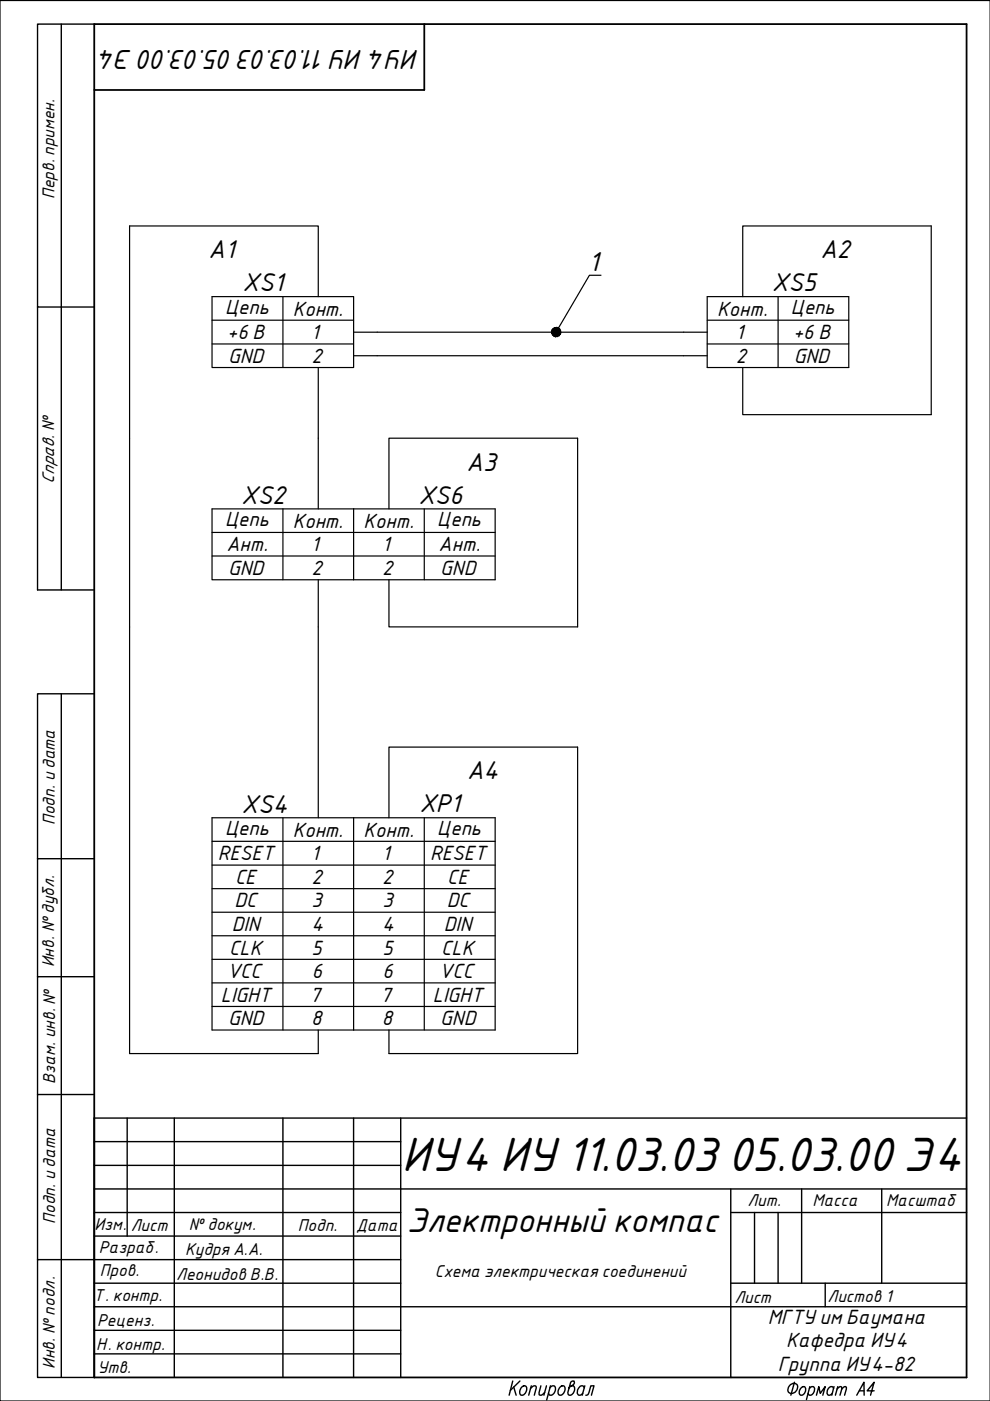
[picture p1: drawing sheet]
<svg xmlns="http://www.w3.org/2000/svg" width="210mm" height="297mm" viewBox="0 0 210 297" stroke-linecap="round" stroke-linejoin="round" font-family="sans-serif">
<!-- layer: KONTUR -->
<path d="M0 .1h209.9v296.9h-209.9z" fill="none" stroke="#000" stroke-width=".25"/>
<path d="M20 5.1h184.9v286.9h-184.9zM90 5.1v14h-70" fill="none" stroke="#000" stroke-width=".38"/>
<!-- layer: 0 -->
<g fill="none" stroke="#000" stroke-width=".25">
<path d="M127.4 58.4h-2.4l-6.6 11.1M45 62.9h30v15h-30zM45 67.9h30M45 72.9h30M60 62.9v15M67.5 62.9v-15h-40v175.5h40v-5M67.5 77.9v30M75 70.4h74.9M75 75.4h74.9M149.9 67.9h30.1M149.9 72.9h30.1M149.9 62.9h30.1v15h-30.1z"/>
<path d="M157.5 62.9v-15h39.9v40h-39.9v-10M165 62.9v15M45 107.9h60v15h-60zM45 112.9h60M45 117.9h60M60 107.9v15M75 107.9v15M82.5 107.9v-15h40v40h-40v-10M90 107.9v15M67.5 122.9v50.5M45 178.4h60M45 173.4h60v45h-60z"/>
<path d="M60 173.4v45M75 173.4v45M82.5 173.4v-15h40v65h-40v-5M90 173.4v45M45 198.4h60M45 188.4h60M45 193.4h60M45 183.4h60M45 203.4h60M45 208.4h60M45 213.4h60M154.9 292h.1"/>
</g>
<g fill="none" stroke="#000" stroke-width=".3">
<path d="M108.7 292.8l-.8 3M108.9 294.1l.5 1.7M110.2 292.8l-2 2M110.5 294.2l.3-.3 .5-.1a1.19 1.19 0 0 1 .2 1.3 1.19 1.19 0 0 1-1 .7 1.03 1.03 0 0 1 0-1.6zM112.5 294.4l.7-.6 .5 .1-.4 1.9M112.6 293.8l-.5 2M114.7 293.8l-.4 1.9 .5 .1 .7-.6M115.9 293.8l-.6 2M116.6 294.2l.5-.4h.4a1.22 1.22 0 0 1-.9 2l-.3-.4M116.7 293.8l-.8 3M118.6 294.2l.6-.4h.3a1.23 1.23 0 0 1-.8 2 .98 .98 0 0 1-.1-1.6zM121.2 293.8h.3a1.23 1.23 0 0 1-.8 2l-.2-.1-.1-.5 .6-2.1 .4-.3h.3l.1 .1a.9 .9 0 0 1-.9 1l-.3 .3"/>
<path d="M123.9 294.2l-.3-.4a1.19 1.19 0 0 0-1.1 .7 1.19 1.19 0 0 0 .2 1.3l.6-.1 .3-.3M124 293.8l-.6 2M124.2 295.8l.5-.1 .6-1.9h.6l-.5 2M167.6 293.6a.86 .86 0 0 1 1-.3 .86 .86 0 0 1 .5 .8 1.25 1.25 0 0 1-1.9 1.1 1.28 1.28 0 0 1 .4-1.6zM168.4 293.1l-.7 2.7M169.8 294.4l.5-.4h.3a1.11 1.11 0 0 1 .1 1.1 1.11 1.11 0 0 1-.9 .7 .9 .9 0 0 1 0-1.4zM171.6 294.4a.64 .64 0 0 1 1-.3 1.2 1.2 0 0 1-1 1.7l-.3-.4M171.7 294l-.7 2.7M173.1 295.8l.5-1.8 .3 1.4 1.1-1.4-.5 1.8M176.7 294.4l-.1-.3a.87 .87 0 0 0-1.2 .9l.1 .7a.64 .64 0 0 0 .9-.3M176.8 294l-.4 1.8M177.5 294.5l.6-.5 .4 .1-.4 1.7"/>
<path d="M177.6 294l-.5 1.8M178.5 294.5l.6-.5 .4 .1-.4 1.7M181.7 295.8l1.5-2.7v2.7M182.2 294.9h1M185.3 294.9h-1.4l1.4-1.8-.7 2.7"/>
</g>
<!-- layer: 0 -->
<g fill="none" stroke="#000" stroke-width=".3">
<path d="M13 5.1v120M20 5.1h-12v60h12M8 65.1v60h12M13 147.1v144.9M20 147.1h-12v35M20 182.1h-12v25M20 207.1h-12v25M20 232.1h-12v35M20 237.1h184.9M27 237.1v25M37 237.1v54.9M60 237.1v54.9"/>
<path d="M75 237.1v54.9M85 237.1v54.9M20 257.1h65M85 252.1h119.9M154.9 257.1h50M154.9 252.1v39.9M170 252.1v20M186.9 252.1v20M20 267.1h-12v24.9h12M20 262.1h65M85 277.1h119.9M154.9 272.1h50"/>
<path d="M175 272.1v5"/>
</g>
<!-- layer: 4 -->
<path d="M20 252.1h65M20 247.1h65M20 242h65M160 257.1v15M165 257.1v15M20 272.1h65M20 267.1h65M20 277.1h65M20 287h65M20 282.1h65" fill="none" stroke="#000" stroke-width=".3"/>
<!-- layer: 0 -->
<g fill="#000" stroke="#000" stroke-width=".21">
<path d="M117.1 71l.8-.6-.5 .9z"/>
<path d="M117.1 69.9l-.2 .4 1 .1zM116.9 70.3l1 .1-.9 .2zM117 70.6l.1 .4 .8-.6z"/>
<path d="M117.9 70.4l-.5 .9 .4 .1zM117.9 70.4l.3 1h-.4zM117.9 70.4l.3 1 .3-.2z"/>
<path d="M117.7 69.5l.2 .9 .2-1zM117.3 69.6l.4-.1 .2 .9zM117.3 69.6l-.2 .3 .8 .5z"/>
<path d="M117.9 70.4l.6 .8 .3-.3zM117.9 70.4l1 .2-.1 .3zM117.9 70.4l1 .2v-.4z"/>
<path d="M117.9 70.4l1-.2-.2-.4zM118.4 69.5l.3 .3-.8 .6zM118.1 69.4l-.2 1 .5-.9z"/>
</g>
<text font-size="9.8" x="85.2" y="248.3">ИУ4 ИУ11.03.03 05.03.00 Э4</text>
<text font-size="7" x="86.3" y="261.3">Электронный компас</text>
<g font-size="5.6">
<text x="88.9" y="10.5" transform="rotate(-180 88.9 10.5)">ИУ4 ИУ11.03.03 05.03.00 Э4</text>
<text x="124.8" y="57.6">1</text>
</g>
<g font-size="5.2">
<text x="44.2" y="54.8">A1</text>
<text x="173.9" y="54.8">A2</text>
<text x="51.4" y="61.8">XS1</text>
<text x="163.7" y="61.8">XS5</text>
<text x="98.9" y="99.8">A3</text>
<text x="51.1" y="106.8">XS2</text>
<text x="88.7" y="106.8">XS6</text>
<text x="99" y="165.3">A4</text>
<text x="51.2" y="172.3">XS4</text>
<text x="88.9" y="172.2">XP1</text>
</g>
<g font-size="4.2">
<text x="47.7" y="66.6">Цепь</text>
<text x="48.2" y="71.9">+6 В</text>
<text x="62.1" y="66.9">Конт.</text>
<text x="66" y="71.9">1</text>
<text x="152.1" y="66.9">Конт.</text>
<text x="156" y="71.9">1</text>
<text x="167.7" y="66.6">Цепь</text>
<text x="168.1" y="71.9">+6 В</text>
<text x="48.3" y="76.9">GND</text>
<text x="66" y="76.9">2</text>
<text x="156" y="76.9">2</text>
<text x="168.3" y="76.9">GND</text>
<text x="47.7" y="111.6">Цепь</text>
<text x="62.1" y="111.9">Конт.</text>
<text x="77.1" y="111.9">Конт.</text>
<text x="92.7" y="111.6">Цепь</text>
<text x="48" y="116.9">Ант.</text>
<text x="66" y="116.9">1</text>
<text x="81" y="116.9">1</text>
<text x="93" y="116.9">Ант.</text>
<text x="48.3" y="121.9">GND</text>
<text x="66" y="121.9">2</text>
<text x="81" y="121.9">2</text>
<text x="93.3" y="121.9">GND</text>
<text x="47.7" y="177.1">Цепь</text>
<text x="62.1" y="177.4">Конт.</text>
<text x="77.1" y="177.4">Конт.</text>
<text x="92.7" y="177.1">Цепь</text>
<text x="46.2" y="182.4">RESET</text>
<text x="66" y="182.4">1</text>
<text x="81" y="182.4">1</text>
<text x="91.2" y="182.4">RESET</text>
<text x="49.8" y="187.4">CE</text>
<text x="66" y="187.4">2</text>
<text x="81" y="187.4">2</text>
<text x="94.8" y="187.4">CE</text>
<text x="49.1" y="197.4">DIN</text>
<text x="49.7" y="192.4">DC</text>
<text x="66" y="192.4">3</text>
<text x="66" y="197.4">4</text>
<text x="81" y="197.4">4</text>
<text x="81.1" y="192.4">3</text>
<text x="94.1" y="197.4">DIN</text>
<text x="94.7" y="192.4">DC</text>
<text x="48.6" y="202.4">CLK</text>
<text x="66" y="202.4">5</text>
<text x="81.1" y="202.4">5</text>
<text x="93.6" y="202.4">CLK</text>
<text x="48.1" y="207.4">VCC</text>
<text x="66.1" y="207.4">6</text>
<text x="81.1" y="207.4">6</text>
<text x="93.1" y="207.4">VCC</text>
<text x="46.8" y="212.4">LIGHT</text>
<text x="65.7" y="212.4">7</text>
<text x="80.7" y="212.4">7</text>
<text x="91.8" y="212.4">LIGHT</text>
<text x="48.3" y="217.4">GND</text>
<text x="66" y="217.4">8</text>
<text x="81" y="217.4">8</text>
<text x="93.3" y="217.4">GND</text>
<text x="162.8" y="280.7">МГТУ им Баумана</text>
<text x="166.7" y="285.7">Кафедра ИУ4</text>
<text x="164.9" y="290.6">Группа ИУ4-82</text>
</g>
<g font-size="3.5">
<text x="11.6" y="42.2" transform="rotate(-90 11.6 42.2)">Перв. примен.</text>
<text x="11.5" y="102.5" transform="rotate(-90 11.5 102.5)">Справ. №</text>
<text x="11.6" y="174.9" transform="rotate(-90 11.6 174.9)">Подп. и дата</text>
<text x="11.5" y="205.1" transform="rotate(-90 11.5 205.1)">Инв. №дубл.</text>
<text x="11.7" y="229.8" transform="rotate(-90 11.7 229.8)">Взам. инв. №</text>
<text x="158.5" y="255.6">Лит.</text>
<text x="172.3" y="255.6">Масса</text>
<text x="187.9" y="255.7">Масштаб</text>
<text x="11.7" y="259.4" transform="rotate(-90 11.7 259.4)">Подп. и дата</text>
<text x="20" y="260.8">Изм.</text>
<text x="27.7" y="260.9">Лист</text>
<text x="40" y="260.8">№ докум.</text>
<text x="63.2" y="261">Подп.</text>
<text x="75.5" y="261">Дата</text>
<text x="21" y="265.8">Разраб.</text>
<text x="39.2" y="266.2">Кудря А.А.</text>
<text x="19.9" y="275.8">Т. контр.</text>
<text x="21.2" y="270.6">Пров.</text>
<text x="37.4" y="271.5">Леонидов В.В.</text>
<text x="92.2" y="270.7">Схема электрическая соединений</text>
<text x="20.6" y="281.2">Реценз.</text>
<text x="155.7" y="276.2">Лист</text>
<text x="175.5" y="276">Листов 1</text>
<text x="20.4" y="286.2">Н. контр.</text>
<text x="11.6" y="290.3" transform="rotate(-90 11.6 290.3)">Инв. №подл.</text>
<text x="20.7" y="291.1">Утв.</text>
</g>
</svg>
